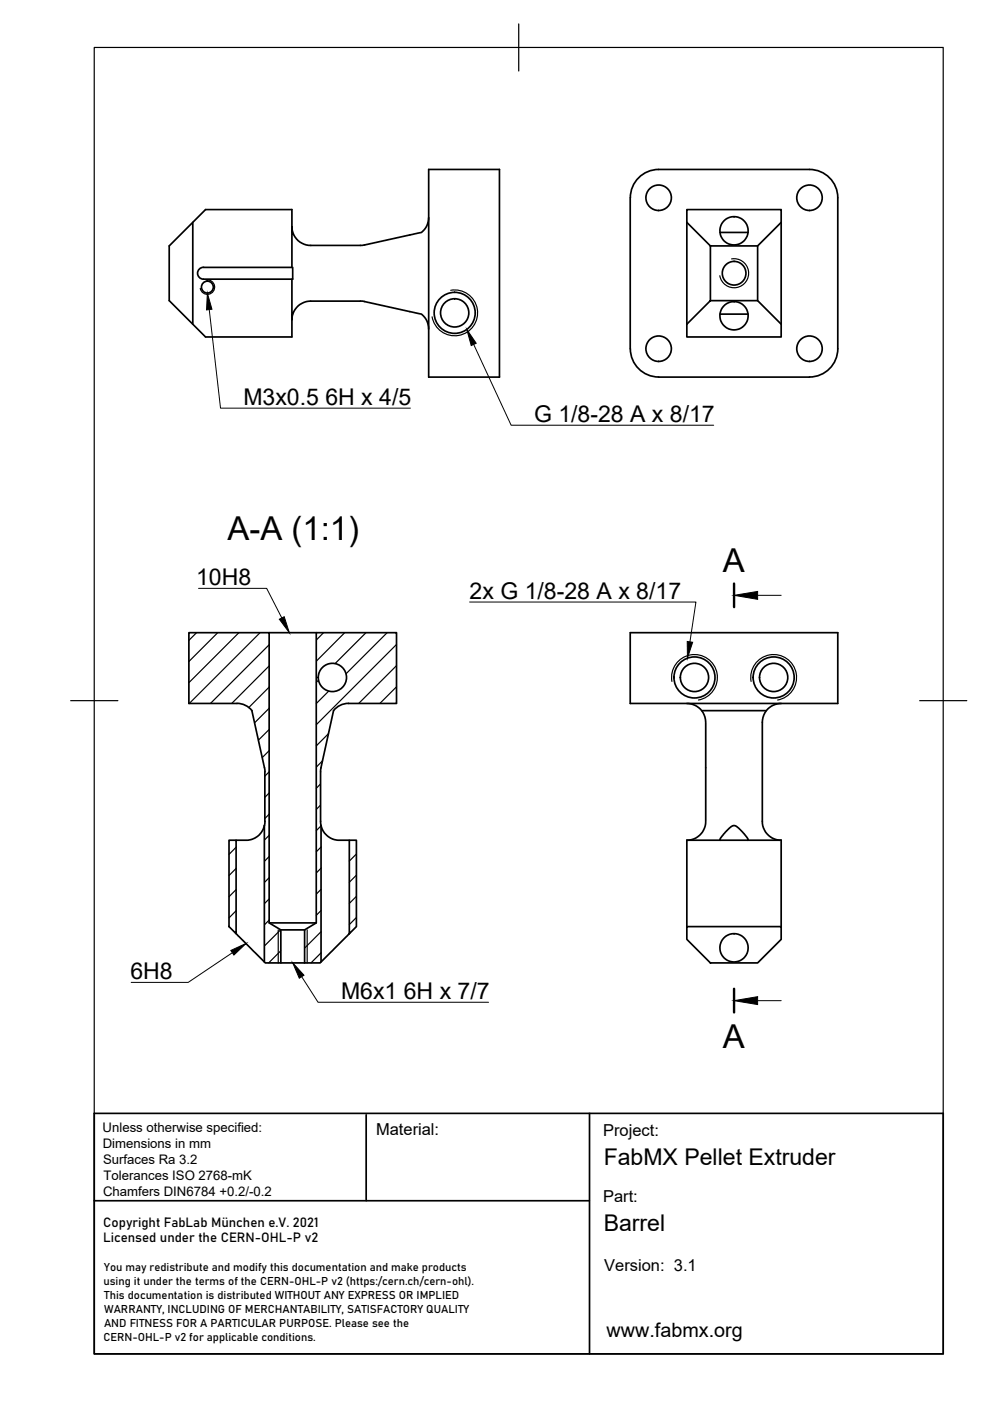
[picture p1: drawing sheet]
<svg xmlns="http://www.w3.org/2000/svg" width="210mm" height="297mm" viewBox="0 0 210 297" stroke-linecap="round" stroke-linejoin="round" font-family="sans-serif">
<!-- layer: Visible -->
<g fill="none" stroke="#000" stroke-width=".36">
<path d="M90.9 35.9h15v44.1h-15zM139.6 35.9h32a6 6 0 0 1 6 6v32a6 6 0 0 1-6 6l-32 .1M139.6 35.9a6 6 0 0 0-6 6v32a6 6 0 0 0 6 6M40.9 47.1v21.6M43.1 56.7a1.26 1.26 0 0 0-1.2 1.2 1.26 1.26 0 0 0 1.2 1.3h19v-2.5h-19M61.9 59.2v8.6a4 4 0 0 1 4-4h10.5M61.9 48v-3.6h-18.3l-7.7 7.7v11.6l7.7 7.7h18.3v-3.6M90.9 46.1a4 4 0 0 1-1.5 3.2l-12.4 2.7h-11.1a4 4 0 0 1-4-4v8.7M145.6 44.4h20v2.7l-5 5h-10l-5-5zM145.6 47.1v21.6M150.6 52.1v11.6M152.7 49.3h5.9"/>
<path d="M160.6 52.1v11.6M165.6 47.1v21.6M76.4 63.8l11.5 2.5a2.87 2.87 0 0 1 2.9 2.6l.1 .9M145.6 68.7l5-5h10l5 5v2.7h-20zM152.7 66.6h5.9M57.1 134.1h10M133.6 134.1h44v15h-44zM50.2 149.1h-10.2v-15h17.1v61.6l2.4 1.5v7h-3.2l-.3-.3v-28.9l-.6 1.5-1.3 1.2-1.4 .4h-2.6M50.3 149.1a4 4 0 0 1 3.1 1.6M53.4 150.7l2.8 12.9M70.7 150.7l-2.7 12.6 .1 11.7M73.9 149.1h10.2v-15h-17v61.6l-2.5 1.5v7h3.3l.2-.3v-28.9"/>
<path d="M73.9 149.1a4 4 0 0 0-3.2 1.6M145.6 149.1a4 4 0 0 1 4 4v21a4 4 0 0 1-4 4M148.8 150.7h13.7M165.6 149.1a4 4 0 0 0-4 4v21a4 4 0 0 0 4 4M48.6 178.1h1.5v19.9l-1.5-1.5zM56.2 163.6v10.5M56.2 174.1l-.1 .9M68.1 175l.7 1.6 1.3 1.1 1.3 .4h2.7M74.1 178.1h1.5v18.4l-1.5 1.5zM145.6 178.1v18.4M145.6 178.1h20M152.8 178.1l-.2-.1 .2-.4 1-1.2 1.2-1.1 .6-.3 .5 .2 1.1 1 1.2 1.4 .2 .4-.1 .1"/>
<path d="M165.6 178.1v18.4M50.1 198l5.9 5.9M57.1 195.7h10M59.5 197.2h5.1M74.1 198l-6 5.9M145.6 196.5h20v2.7l-5 5h-10l-5-5zM59.5 204.2h5.1"/>
<circle cx="139.6" cy="41.9" r="2.7"/>
<circle cx="155.6" cy="48.9" r="2.99"/>
<circle cx="155.6" cy="57.9" r="2.51"/>
<circle cx="171.6" cy="41.9" r="2.7"/>
<circle cx="44" cy="60.9" r="1.26"/>
<circle cx="96.4" cy="66.3" r="3"/>
<circle cx="96.4" cy="66.3" r="4.4"/>
<circle cx="139.6" cy="73.9" r="2.7"/>
<circle cx="155.6" cy="66.9" r="2.99"/>
<circle cx="171.6" cy="73.9" r="2.7"/>
<circle cx="70.5" cy="143.6" r="3"/>
<circle cx="147.2" cy="143.6" r="3"/>
<circle cx="147.2" cy="143.6" r="4.4"/>
<circle cx="164" cy="143.6" r="3"/>
<circle cx="164" cy="143.6" r="4.4"/>
<circle cx="155.6" cy="201" r="3"/>
</g>
<!-- layer: Visible Narrow -->
<path d="M43.7 59.4a1.53 1.53 0 0 1 1.8 1.2 1.53 1.53 0 0 1-1.3 1.8 1.53 1.53 0 0 1-1.7-1.3M155.1 54.9a3.1 3.1 0 0 1 3.6 2.5 3.1 3.1 0 0 1-2.5 3.6 3.1 3.1 0 0 1-3.6-2.5M95.6 61.5a4.9 4.9 0 0 1 5.6 4 4.9 4.9 0 0 1-4 5.6 4.9 4.9 0 0 1-5.6-3.9M142.5 144.5a4.9 4.9 0 0 1 3.9-5.7 4.9 4.9 0 0 1 5.6 4 4.9 4.9 0 0 1-3.9 5.6M159.2 144.5a4.9 4.9 0 0 1 4-5.7 4.9 4.9 0 0 1 5.6 4 4.9 4.9 0 0 1-3.9 5.6M59 197.2v7M65.1 197.2v7" fill="none" stroke="#000" stroke-width=".25"/>
<!-- layer: Border -->
<path d="M20 10.1h180v276.9h-180zM110 5.1v10M15 148.6h10M195 148.6h10" fill="none" stroke="#000" stroke-width=".25"/>
<!-- layer: TitleBlock -->
<path d="M20 236.1h180v50.9h-180zM77.6 236.4v18.2M125 236.1v50.9M20 254.6h105" fill="none" stroke="#000" stroke-width=".36"/>
<!-- layer: Hole Notes -->
<path d="M44 62.2l.9 3.4-1.1 .1zM99 69.9l2 2.9-1.1 .5zM145.7 136l1.2 .2-1.1 3.3zM62.1 204.1l2.4 2.7-1 .6z" fill="#000" stroke="#000" stroke-width=".21"/>
<path d="M44.4 65.6l2.4 20.9h40.2M100.4 73l8 17.2h42.9M99.6 127.6h48l-1.3 8.5M64 207.1l3.4 5.4h36.2" fill="none" stroke="#000" stroke-width=".21"/>
<!-- layer: Hatching -->
<g fill="none" stroke="#000" stroke-width=".25">
<path d="M41.7 134.1l-1.6 1.6M46.2 134.1l-6.1 6.1M50.7 134.1l-10.6 10.6M55.1 134.1l-15 15M57.1 136.7l-12.5 12.4M68.6 134.1l-1.5 1.6M73.1 134.1l-6 6.1M77.6 134.1l-6.6 6.6M82.1 134.1l-8.7 8.8M84.1 136.6l-17 17M57.1 141.2l-8 7.9M57.1 145.7l-4.4 4.3"/>
<path d="M57.1 150.2l-3.1 3.1M57.1 154.7l-2.3 2.2M57.1 159.2l-1.5 1.4M67.5 144.2l-.4 .5M69.7 155.5l-2.6 2.6M69.7 146.5l-2.6 2.6M84.1 141.1l-8 8M84.1 145.6l-3.6 3.5M50.1 179.6l-1.5 1.5M57.1 163.6l-.9 .9M57.1 168.1l-.9 .9M57.1 172.6l-.9 .9"/>
<path d="M57.1 177.1l-1 1M68 166.2l-.9 .9M68 170.7l-.9 .9M68.1 175.1l-1 1M68.1 179.6l-1 1M68.4 161.3l-1.3 1.3M50.1 184.1l-1.5 1.5M50.1 188.6l-1.5 1.5M50.1 193.1l-1.5 1.5M50.1 197.6l-.2 .2M57.1 181.6l-1 1M57.1 186.1l-1 1"/>
<path d="M57.1 190.6l-1 1M57.1 195.1l-1 1M59.5 197.1l-3.4 3.5M68.1 184.1l-1 1M68.1 188.6l-1 1M68.1 193l-1 1M68.1 197.5l-3.5 3.5M75.6 181.1l-1.5 1.5M75.6 185.6l-1.5 1.5M75.6 190l-1.5 1.5M75.6 194.5l-1.5 1.5M59.5 201.6l-2.5 2.5"/>
<path d="M68.1 202l-2.1 2.1"/>
</g>
<!-- layer: Section Lines -->
<path d="M155.6 123.7v5M155.6 209.6v5.1" fill="none" stroke="#000" stroke-width=".51"/>
<path d="M160.6 126.2h5M160.6 212.2h5" fill="none" stroke="#000" stroke-width=".21"/>
<path d="M155.6 126.2l5-.8v1.7zM155.6 212.2l5-.9v1.7z" fill="#000" stroke="#000" stroke-width=".21"/>
<!-- layer: Leaders -->
<path d="M59.2 131.3l1.1-.5 1 3.3zM48.9 201.5l3.3-1.5-2.6 2.5z" fill="#000" stroke="#000" stroke-width=".21"/>
<path d="M42.1 124.7h14.4l3.3 6.3M49.3 202l-9.4 6.3h-12.1" fill="none" stroke="#000" stroke-width=".21"/>
<g font-size="7">
<text x="48.2" y="114.4">A-A (1:1)</text>
<text x="153.3" y="121.2">A</text>
<text x="153.3" y="222.2">A</text>
</g>
<g font-size="4.9">
<text x="51.6" y="85.8">M3x0.5</text>
<text x="69" y="85.8">6H x 4/5</text>
<text x="113.2" y="89.5">G 1/8-28 A x 8/17</text>
<text x="41.6" y="124">10H8</text>
<text x="99.6" y="126.9">2x G 1/8-28 A x 8/17</text>
<text x="27.6" y="207.6">6H8</text>
<text x="72.3" y="211.8">M6x1</text>
<text x="85.6" y="211.8">6H x 7/7</text>
<text x="128" y="247">FabMX Pellet Extruder</text>
<text x="128" y="261.1">Barrel</text>
</g>
<text font-size="4.2" x="128.6" y="283.4">www.fabmx.org</text>
<g font-size="3.5">
<text x="79.7" y="240.5">Material:</text>
<text x="127.9" y="240.8">Project:</text>
<text x="127.9" y="254.9">Part:</text>
<text x="128.1" y="269.5">Version: 3.1</text>
</g>
<g font-size="2.8">
<text x="21.8" y="240.1">Unless otherwise specified:</text>
<text x="21.8" y="243.4">Dimensions in mm</text>
<text x="21.9" y="246.8">Surfaces Ra 3.2</text>
<text x="21.9" y="250.2">Tolerances ISO 2768-mK</text>
<text x="21.8" y="253.5">Chamfers DIN6784 +0.2/-0.2</text>
<text x="21.9" y="263.4">Licensed under the CERN-OHL-P v2</text>
<text x="21.9" y="260.1">Copyright FabLab München e.V. 2021</text>
</g>
<g font-size="2.4">
<text x="22.1" y="269.4">You may redistribute and modify this documentation and make products</text>
<text x="21.9" y="272.5">using it under the terms of the CERN-OHL-P v2 (https:/cern.ch/cern-ohl).</text>
<text x="22.1" y="275.5">This documentation is distributed WITHOUT ANY EXPRESS OR IMPLIED</text>
<text x="22.1" y="281.4">AND FITNESS FOR A PARTICULAR PURPOSE. Please see the</text>
<text x="22.1" y="278.4">WARRANTY, INCLUDING OF MERCHANTABILITY, SATISFACTORY QUALITY</text>
<text x="21.9" y="284.3">CERN-OHL-P v2 for applicable conditions.</text>
</g>
</svg>
